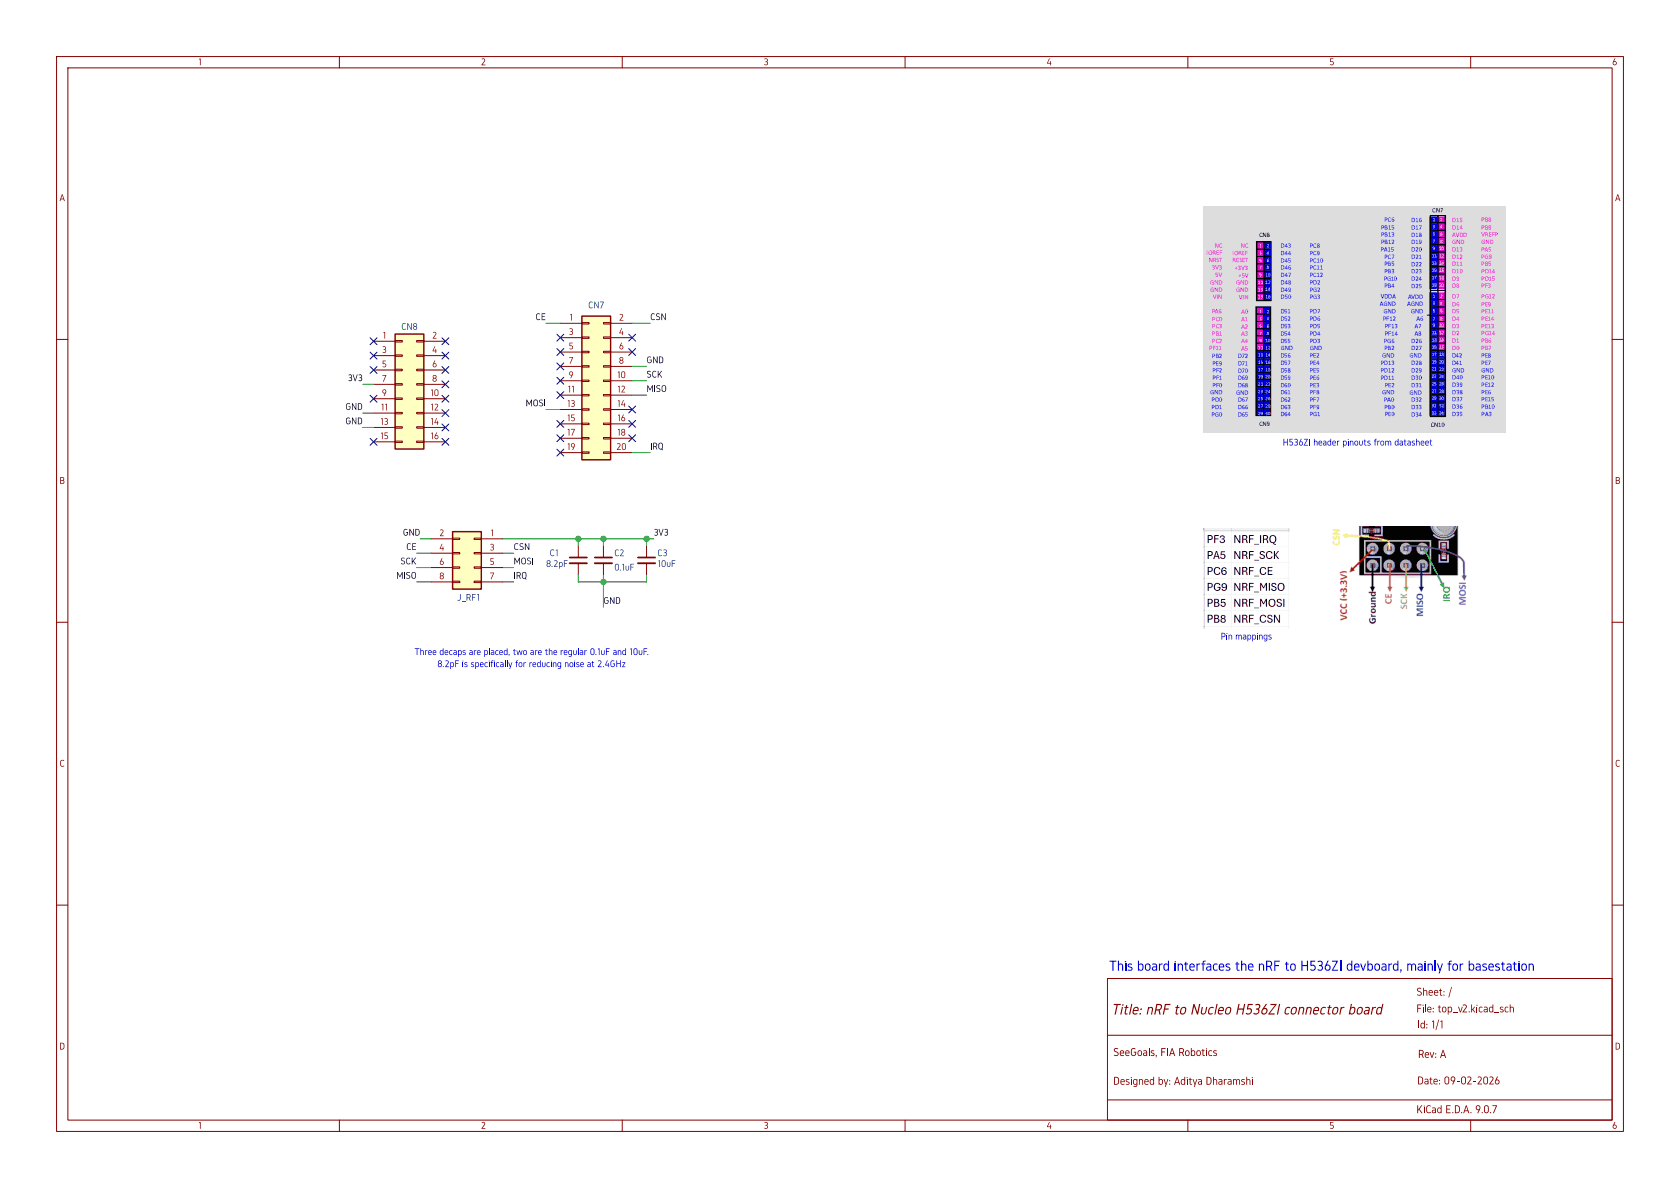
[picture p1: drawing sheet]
(kicad_sch
 (version 20250114)
 (generator "eeschema")
 (generator_version "9.0")
 (paper "A4")
 (title_block
  (title "nRF to Nucleo H536ZI connector board")
  (date "09-02-2026")
  (rev "A"))
 (lib_symbols
  (symbol "Connector_Generic:Conn_02x04_Odd_Even"
   (pin_names
    (offset 1.016) (hide yes)) (exclude_from_sim no) (in_bom yes) (on_board yes)
   (property "Reference" "J" (at 1.27 5.08 0) (effects (font (size 1.27 1.27))))
   (property "Value" "Conn_02x04_Odd_Even" (at 1.27 -7.62 0) (effects (font (size 1.27 1.27))))
   (property "Footprint" "" (at 0 0 0) (effects (font (size 1.27 1.27)) (hide yes)))
   (property "Datasheet" "~" (at 0 0 0) (effects (font (size 1.27 1.27)) (hide yes)))
   (property "Description" "Generic connector, double row, 02x04, odd/even pin numbering scheme (row 1 odd numbers, row 2 even numbers), script generated (kicad-library-utils/schlib/autogen/connector/)" (at 0 0 0) (effects (font (size 1.27 1.27)) (hide yes)))
   (symbol "Conn_02x04_Odd_Even_1_1"
    (rectangle (start -1.27 3.81) (end 3.81 -6.35) (stroke (width 0.254) (type default)) (fill (type background)))
    (rectangle (start -1.27 2.667) (end 0 2.413) (stroke (width 0.1524) (type default)) (fill (type none)))
    (rectangle (start -1.27 0.127) (end 0 -0.127) (stroke (width 0.1524) (type default)) (fill (type none)))
    (rectangle (start -1.27 -2.413) (end 0 -2.667) (stroke (width 0.1524) (type default)) (fill (type none)))
    (rectangle (start -1.27 -4.953) (end 0 -5.207) (stroke (width 0.1524) (type default)) (fill (type none)))
    (rectangle (start 3.81 2.667) (end 2.54 2.413) (stroke (width 0.1524) (type default)) (fill (type none)))
    (rectangle (start 3.81 0.127) (end 2.54 -0.127) (stroke (width 0.1524) (type default)) (fill (type none)))
    (rectangle (start 3.81 -2.413) (end 2.54 -2.667) (stroke (width 0.1524) (type default)) (fill (type none)))
    (rectangle (start 3.81 -4.953) (end 2.54 -5.207) (stroke (width 0.1524) (type default)) (fill (type none)))
    (pin passive line (at -5.08 2.54 0) (length 3.81) (name "Pin_1" (effects (font (size 1.27 1.27)))) (number "1" (effects (font (size 1.27 1.27)))))
    (pin passive line (at -5.08 0 0) (length 3.81) (name "Pin_3" (effects (font (size 1.27 1.27)))) (number "3" (effects (font (size 1.27 1.27)))))
    (pin passive line (at -5.08 -2.54 0) (length 3.81) (name "Pin_5" (effects (font (size 1.27 1.27)))) (number "5" (effects (font (size 1.27 1.27)))))
    (pin passive line (at -5.08 -5.08 0) (length 3.81) (name "Pin_7" (effects (font (size 1.27 1.27)))) (number "7" (effects (font (size 1.27 1.27)))))
    (pin passive line (at 7.62 2.54 180) (length 3.81) (name "Pin_2" (effects (font (size 1.27 1.27)))) (number "2" (effects (font (size 1.27 1.27)))))
    (pin passive line (at 7.62 0 180) (length 3.81) (name "Pin_4" (effects (font (size 1.27 1.27)))) (number "4" (effects (font (size 1.27 1.27)))))
    (pin passive line (at 7.62 -2.54 180) (length 3.81) (name "Pin_6" (effects (font (size 1.27 1.27)))) (number "6" (effects (font (size 1.27 1.27)))))
    (pin passive line (at 7.62 -5.08 180) (length 3.81) (name "Pin_8" (effects (font (size 1.27 1.27)))) (number "8" (effects (font (size 1.27 1.27))))))
   (embedded_fonts no))
  (symbol "Connector_Generic:Conn_02x08_Odd_Even"
   (pin_names
    (offset 1.016) (hide yes)) (exclude_from_sim no) (in_bom yes) (on_board yes)
   (property "Reference" "J" (at 1.27 10.16 0) (effects (font (size 1.27 1.27))))
   (property "Value" "Conn_02x08_Odd_Even" (at 1.27 -12.7 0) (effects (font (size 1.27 1.27))))
   (property "Footprint" "" (at 0 0 0) (effects (font (size 1.27 1.27)) (hide yes)))
   (property "Datasheet" "~" (at 0 0 0) (effects (font (size 1.27 1.27)) (hide yes)))
   (property "Description" "Generic connector, double row, 02x08, odd/even pin numbering scheme (row 1 odd numbers, row 2 even numbers), script generated (kicad-library-utils/schlib/autogen/connector/)" (at 0 0 0) (effects (font (size 1.27 1.27)) (hide yes)))
   (symbol "Conn_02x08_Odd_Even_1_1"
    (rectangle (start -1.27 8.89) (end 3.81 -11.43) (stroke (width 0.254) (type default)) (fill (type background)))
    (rectangle (start -1.27 7.747) (end 0 7.493) (stroke (width 0.1524) (type default)) (fill (type none)))
    (rectangle (start -1.27 5.207) (end 0 4.953) (stroke (width 0.1524) (type default)) (fill (type none)))
    (rectangle (start -1.27 2.667) (end 0 2.413) (stroke (width 0.1524) (type default)) (fill (type none)))
    (rectangle (start -1.27 0.127) (end 0 -0.127) (stroke (width 0.1524) (type default)) (fill (type none)))
    (rectangle (start -1.27 -2.413) (end 0 -2.667) (stroke (width 0.1524) (type default)) (fill (type none)))
    (rectangle (start -1.27 -4.953) (end 0 -5.207) (stroke (width 0.1524) (type default)) (fill (type none)))
    (rectangle (start -1.27 -7.493) (end 0 -7.747) (stroke (width 0.1524) (type default)) (fill (type none)))
    (rectangle (start -1.27 -10.033) (end 0 -10.287) (stroke (width 0.1524) (type default)) (fill (type none)))
    (rectangle (start 3.81 7.747) (end 2.54 7.493) (stroke (width 0.1524) (type default)) (fill (type none)))
    (rectangle (start 3.81 5.207) (end 2.54 4.953) (stroke (width 0.1524) (type default)) (fill (type none)))
    (rectangle (start 3.81 2.667) (end 2.54 2.413) (stroke (width 0.1524) (type default)) (fill (type none)))
    (rectangle (start 3.81 0.127) (end 2.54 -0.127) (stroke (width 0.1524) (type default)) (fill (type none)))
    (rectangle (start 3.81 -2.413) (end 2.54 -2.667) (stroke (width 0.1524) (type default)) (fill (type none)))
    (rectangle (start 3.81 -4.953) (end 2.54 -5.207) (stroke (width 0.1524) (type default)) (fill (type none)))
    (rectangle (start 3.81 -7.493) (end 2.54 -7.747) (stroke (width 0.1524) (type default)) (fill (type none)))
    (rectangle (start 3.81 -10.033) (end 2.54 -10.287) (stroke (width 0.1524) (type default)) (fill (type none)))
    (pin passive line (at -5.08 7.62 0) (length 3.81) (name "Pin_1" (effects (font (size 1.27 1.27)))) (number "1" (effects (font (size 1.27 1.27)))))
    (pin passive line (at -5.08 5.08 0) (length 3.81) (name "Pin_3" (effects (font (size 1.27 1.27)))) (number "3" (effects (font (size 1.27 1.27)))))
    (pin passive line (at -5.08 2.54 0) (length 3.81) (name "Pin_5" (effects (font (size 1.27 1.27)))) (number "5" (effects (font (size 1.27 1.27)))))
    (pin passive line (at -5.08 0 0) (length 3.81) (name "Pin_7" (effects (font (size 1.27 1.27)))) (number "7" (effects (font (size 1.27 1.27)))))
    (pin passive line (at -5.08 -2.54 0) (length 3.81) (name "Pin_9" (effects (font (size 1.27 1.27)))) (number "9" (effects (font (size 1.27 1.27)))))
    (pin passive line (at -5.08 -5.08 0) (length 3.81) (name "Pin_11" (effects (font (size 1.27 1.27)))) (number "11" (effects (font (size 1.27 1.27)))))
    (pin passive line (at -5.08 -7.62 0) (length 3.81) (name "Pin_13" (effects (font (size 1.27 1.27)))) (number "13" (effects (font (size 1.27 1.27)))))
    (pin passive line (at -5.08 -10.16 0) (length 3.81) (name "Pin_15" (effects (font (size 1.27 1.27)))) (number "15" (effects (font (size 1.27 1.27)))))
    (pin passive line (at 7.62 7.62 180) (length 3.81) (name "Pin_2" (effects (font (size 1.27 1.27)))) (number "2" (effects (font (size 1.27 1.27)))))
    (pin passive line (at 7.62 5.08 180) (length 3.81) (name "Pin_4" (effects (font (size 1.27 1.27)))) (number "4" (effects (font (size 1.27 1.27)))))
    (pin passive line (at 7.62 2.54 180) (length 3.81) (name "Pin_6" (effects (font (size 1.27 1.27)))) (number "6" (effects (font (size 1.27 1.27)))))
    (pin passive line (at 7.62 0 180) (length 3.81) (name "Pin_8" (effects (font (size 1.27 1.27)))) (number "8" (effects (font (size 1.27 1.27)))))
    (pin passive line (at 7.62 -2.54 180) (length 3.81) (name "Pin_10" (effects (font (size 1.27 1.27)))) (number "10" (effects (font (size 1.27 1.27)))))
    (pin passive line (at 7.62 -5.08 180) (length 3.81) (name "Pin_12" (effects (font (size 1.27 1.27)))) (number "12" (effects (font (size 1.27 1.27)))))
    (pin passive line (at 7.62 -7.62 180) (length 3.81) (name "Pin_14" (effects (font (size 1.27 1.27)))) (number "14" (effects (font (size 1.27 1.27)))))
    (pin passive line (at 7.62 -10.16 180) (length 3.81) (name "Pin_16" (effects (font (size 1.27 1.27)))) (number "16" (effects (font (size 1.27 1.27))))))
   (embedded_fonts no))
  (symbol "Connector_Generic:Conn_02x10_Odd_Even"
   (pin_names
    (offset 1.016) (hide yes)) (exclude_from_sim no) (in_bom yes) (on_board yes)
   (property "Reference" "J" (at 1.27 12.7 0) (effects (font (size 1.27 1.27))))
   (property "Value" "Conn_02x10_Odd_Even" (at 1.27 -15.24 0) (effects (font (size 1.27 1.27))))
   (property "Footprint" "" (at 0 0 0) (effects (font (size 1.27 1.27)) (hide yes)))
   (property "Datasheet" "~" (at 0 0 0) (effects (font (size 1.27 1.27)) (hide yes)))
   (property "Description" "Generic connector, double row, 02x10, odd/even pin numbering scheme (row 1 odd numbers, row 2 even numbers), script generated (kicad-library-utils/schlib/autogen/connector/)" (at 0 0 0) (effects (font (size 1.27 1.27)) (hide yes)))
   (symbol "Conn_02x10_Odd_Even_1_1"
    (rectangle (start -1.27 11.43) (end 3.81 -13.97) (stroke (width 0.254) (type default)) (fill (type background)))
    (rectangle (start -1.27 10.287) (end 0 10.033) (stroke (width 0.1524) (type default)) (fill (type none)))
    (rectangle (start -1.27 7.747) (end 0 7.493) (stroke (width 0.1524) (type default)) (fill (type none)))
    (rectangle (start -1.27 5.207) (end 0 4.953) (stroke (width 0.1524) (type default)) (fill (type none)))
    (rectangle (start -1.27 2.667) (end 0 2.413) (stroke (width 0.1524) (type default)) (fill (type none)))
    (rectangle (start -1.27 0.127) (end 0 -0.127) (stroke (width 0.1524) (type default)) (fill (type none)))
    (rectangle (start -1.27 -2.413) (end 0 -2.667) (stroke (width 0.1524) (type default)) (fill (type none)))
    (rectangle (start -1.27 -4.953) (end 0 -5.207) (stroke (width 0.1524) (type default)) (fill (type none)))
    (rectangle (start -1.27 -7.493) (end 0 -7.747) (stroke (width 0.1524) (type default)) (fill (type none)))
    (rectangle (start -1.27 -10.033) (end 0 -10.287) (stroke (width 0.1524) (type default)) (fill (type none)))
    (rectangle (start -1.27 -12.573) (end 0 -12.827) (stroke (width 0.1524) (type default)) (fill (type none)))
    (rectangle (start 3.81 10.287) (end 2.54 10.033) (stroke (width 0.1524) (type default)) (fill (type none)))
    (rectangle (start 3.81 7.747) (end 2.54 7.493) (stroke (width 0.1524) (type default)) (fill (type none)))
    (rectangle (start 3.81 5.207) (end 2.54 4.953) (stroke (width 0.1524) (type default)) (fill (type none)))
    (rectangle (start 3.81 2.667) (end 2.54 2.413) (stroke (width 0.1524) (type default)) (fill (type none)))
    (rectangle (start 3.81 0.127) (end 2.54 -0.127) (stroke (width 0.1524) (type default)) (fill (type none)))
    (rectangle (start 3.81 -2.413) (end 2.54 -2.667) (stroke (width 0.1524) (type default)) (fill (type none)))
    (rectangle (start 3.81 -4.953) (end 2.54 -5.207) (stroke (width 0.1524) (type default)) (fill (type none)))
    (rectangle (start 3.81 -7.493) (end 2.54 -7.747) (stroke (width 0.1524) (type default)) (fill (type none)))
    (rectangle (start 3.81 -10.033) (end 2.54 -10.287) (stroke (width 0.1524) (type default)) (fill (type none)))
    (rectangle (start 3.81 -12.573) (end 2.54 -12.827) (stroke (width 0.1524) (type default)) (fill (type none)))
    (pin passive line (at -5.08 10.16 0) (length 3.81) (name "Pin_1" (effects (font (size 1.27 1.27)))) (number "1" (effects (font (size 1.27 1.27)))))
    (pin passive line (at -5.08 7.62 0) (length 3.81) (name "Pin_3" (effects (font (size 1.27 1.27)))) (number "3" (effects (font (size 1.27 1.27)))))
    (pin passive line (at -5.08 5.08 0) (length 3.81) (name "Pin_5" (effects (font (size 1.27 1.27)))) (number "5" (effects (font (size 1.27 1.27)))))
    (pin passive line (at -5.08 2.54 0) (length 3.81) (name "Pin_7" (effects (font (size 1.27 1.27)))) (number "7" (effects (font (size 1.27 1.27)))))
    (pin passive line (at -5.08 0 0) (length 3.81) (name "Pin_9" (effects (font (size 1.27 1.27)))) (number "9" (effects (font (size 1.27 1.27)))))
    (pin passive line (at -5.08 -2.54 0) (length 3.81) (name "Pin_11" (effects (font (size 1.27 1.27)))) (number "11" (effects (font (size 1.27 1.27)))))
    (pin passive line (at -5.08 -5.08 0) (length 3.81) (name "Pin_13" (effects (font (size 1.27 1.27)))) (number "13" (effects (font (size 1.27 1.27)))))
    (pin passive line (at -5.08 -7.62 0) (length 3.81) (name "Pin_15" (effects (font (size 1.27 1.27)))) (number "15" (effects (font (size 1.27 1.27)))))
    (pin passive line (at -5.08 -10.16 0) (length 3.81) (name "Pin_17" (effects (font (size 1.27 1.27)))) (number "17" (effects (font (size 1.27 1.27)))))
    (pin passive line (at -5.08 -12.7 0) (length 3.81) (name "Pin_19" (effects (font (size 1.27 1.27)))) (number "19" (effects (font (size 1.27 1.27)))))
    (pin passive line (at 7.62 10.16 180) (length 3.81) (name "Pin_2" (effects (font (size 1.27 1.27)))) (number "2" (effects (font (size 1.27 1.27)))))
    (pin passive line (at 7.62 7.62 180) (length 3.81) (name "Pin_4" (effects (font (size 1.27 1.27)))) (number "4" (effects (font (size 1.27 1.27)))))
    (pin passive line (at 7.62 5.08 180) (length 3.81) (name "Pin_6" (effects (font (size 1.27 1.27)))) (number "6" (effects (font (size 1.27 1.27)))))
    (pin passive line (at 7.62 2.54 180) (length 3.81) (name "Pin_8" (effects (font (size 1.27 1.27)))) (number "8" (effects (font (size 1.27 1.27)))))
    (pin passive line (at 7.62 0 180) (length 3.81) (name "Pin_10" (effects (font (size 1.27 1.27)))) (number "10" (effects (font (size 1.27 1.27)))))
    (pin passive line (at 7.62 -2.54 180) (length 3.81) (name "Pin_12" (effects (font (size 1.27 1.27)))) (number "12" (effects (font (size 1.27 1.27)))))
    (pin passive line (at 7.62 -5.08 180) (length 3.81) (name "Pin_14" (effects (font (size 1.27 1.27)))) (number "14" (effects (font (size 1.27 1.27)))))
    (pin passive line (at 7.62 -7.62 180) (length 3.81) (name "Pin_16" (effects (font (size 1.27 1.27)))) (number "16" (effects (font (size 1.27 1.27)))))
    (pin passive line (at 7.62 -10.16 180) (length 3.81) (name "Pin_18" (effects (font (size 1.27 1.27)))) (number "18" (effects (font (size 1.27 1.27)))))
    (pin passive line (at 7.62 -12.7 180) (length 3.81) (name "Pin_20" (effects (font (size 1.27 1.27)))) (number "20" (effects (font (size 1.27 1.27))))))
   (embedded_fonts no))
  (symbol "Device:C_Small"
   (pin_numbers (hide yes))
   (pin_names
    (offset 0.254) (hide yes)) (exclude_from_sim no) (in_bom yes) (on_board yes)
   (property "Reference" "C" (at 0.254 1.778 0) (effects (font (size 1.27 1.27)) (justify left)))
   (property "Value" "C_Small" (at 0.254 -2.032 0) (effects (font (size 1.27 1.27)) (justify left)))
   (property "Footprint" "" (at 0 0 0) (effects (font (size 1.27 1.27)) (hide yes)))
   (property "Datasheet" "~" (at 0 0 0) (effects (font (size 1.27 1.27)) (hide yes)))
   (property "Description" "Unpolarized capacitor, small symbol" (at 0 0 0) (effects (font (size 1.27 1.27)) (hide yes)))
   (symbol "C_Small_0_1"
    (polyline (pts (xy -1.524 0.508) (xy 1.524 0.508)) (stroke (width 0.3048) (type default)) (fill (type none)))
    (polyline (pts (xy -1.524 -0.508) (xy 1.524 -0.508)) (stroke (width 0.3302) (type default)) (fill (type none))))
   (symbol "C_Small_1_1"
    (pin passive line (at 0 2.54 270) (length 2.032) (name "~" (effects (font (size 1.27 1.27)))) (number "1" (effects (font (size 1.27 1.27)))))
    (pin passive line (at 0 -2.54 90) (length 2.032) (name "~" (effects (font (size 1.27 1.27)))) (number "2" (effects (font (size 1.27 1.27))))))
   (embedded_fonts no)))
 (text "Three decaps are placed, two are the regular 0.1uF and 10uF.\n8.2pF is specifically for reducing noise at 2.4GHz"
  (exclude_from_sim no)
  (at 93.98 116.84 0)
  (effects (font (size 1.27 1.27))))
 (text "This board interfaces the nRF to H536ZI devboard, mainly for basestation"
  (exclude_from_sim no)
  (at 233.68 171.45 0)
  (effects (font (size 1.905 1.905))))
 (text "H536ZI header pinouts from datasheet"
  (exclude_from_sim no)
  (at 240.03 78.74 0)
  (effects (font (size 1.27 1.27))))
 (text "Pin mappings\n"
  (exclude_from_sim no)
  (at 220.345 113.03 0)
  (effects (font (size 1.27 1.27))))
 (junction
  (at 114.3 95.25)
  (diameter 0)
  (color 0 0 0 0))
 (junction
  (at 102.235 95.25)
  (diameter 0)
  (color 0 0 0 0))
 (junction
  (at 106.68 102.87)
  (diameter 0)
  (color 0 0 0 0))
 (junction
  (at 106.68 95.25)
  (diameter 0)
  (color 0 0 0 0))
 (no_connect
  (at 66.04 65.405))
 (no_connect
  (at 78.74 78.105))
 (no_connect
  (at 99.06 59.69))
 (no_connect
  (at 99.06 74.93))
 (no_connect
  (at 111.76 62.23))
 (no_connect
  (at 111.76 77.47))
 (no_connect
  (at 99.06 77.47))
 (no_connect
  (at 99.06 80.01))
 (no_connect
  (at 66.04 62.865))
 (no_connect
  (at 78.74 75.565))
 (no_connect
  (at 66.04 78.105))
 (no_connect
  (at 66.04 60.325))
 (no_connect
  (at 78.74 60.325))
 (no_connect
  (at 99.06 64.77))
 (no_connect
  (at 78.74 67.945))
 (no_connect
  (at 78.74 73.025))
 (no_connect
  (at 78.74 65.405))
 (no_connect
  (at 111.76 72.39))
 (no_connect
  (at 78.74 62.865))
 (no_connect
  (at 78.74 70.485))
 (no_connect
  (at 99.06 69.85))
 (no_connect
  (at 66.04 70.485))
 (no_connect
  (at 111.76 59.69))
 (no_connect
  (at 111.76 74.93))
 (no_connect
  (at 99.06 67.31))
 (no_connect
  (at 99.06 62.23))
 (wire
  (pts (xy 64.135 75.565) (xy 66.04 75.565))
  (stroke (width 0) (type default)))
 (wire
  (pts (xy 111.76 57.15) (xy 114.935 57.15))
  (stroke (width 0) (type default)))
 (wire
  (pts (xy 73.66 97.79) (xy 76.2 97.79))
  (stroke (width 0) (type default)))
 (wire
  (pts (xy 64.135 67.945) (xy 66.04 67.945))
  (stroke (width 0) (type default)))
 (wire
  (pts (xy 102.235 96.52) (xy 102.235 95.25))
  (stroke (width 0) (type default)))
 (wire
  (pts (xy 102.235 102.87) (xy 102.235 101.6))
  (stroke (width 0) (type default)))
 (wire
  (pts (xy 96.52 57.15) (xy 99.06 57.15))
  (stroke (width 0) (type default)))
 (wire
  (pts (xy 106.68 102.87) (xy 106.68 107.315))
  (stroke (width 0) (type default)))
 (wire
  (pts (xy 106.68 95.25) (xy 114.3 95.25))
  (stroke (width 0) (type default)))
 (wire
  (pts (xy 106.68 96.52) (xy 106.68 95.25))
  (stroke (width 0) (type default)))
 (wire
  (pts (xy 88.9 97.79) (xy 90.805 97.79))
  (stroke (width 0) (type default)))
 (wire
  (pts (xy 102.235 102.87) (xy 106.68 102.87))
  (stroke (width 0) (type default)))
 (wire
  (pts (xy 88.9 102.87) (xy 90.805 102.87))
  (stroke (width 0) (type default)))
 (wire
  (pts (xy 106.68 102.87) (xy 106.68 101.6))
  (stroke (width 0) (type default)))
 (wire
  (pts (xy 74.295 95.25) (xy 76.2 95.25))
  (stroke (width 0) (type default)))
 (wire
  (pts (xy 73.66 102.87) (xy 76.2 102.87))
  (stroke (width 0) (type default)))
 (wire
  (pts (xy 114.3 102.87) (xy 114.3 101.6))
  (stroke (width 0) (type default)))
 (wire
  (pts (xy 114.3 67.31) (xy 111.76 67.31))
  (stroke (width 0) (type default)))
 (wire
  (pts (xy 106.68 102.87) (xy 114.3 102.87))
  (stroke (width 0) (type default)))
 (wire
  (pts (xy 111.76 80.01) (xy 114.935 80.01))
  (stroke (width 0) (type default)))
 (wire
  (pts (xy 64.135 73.025) (xy 66.04 73.025))
  (stroke (width 0) (type default)))
 (wire
  (pts (xy 99.06 72.39) (xy 96.52 72.39))
  (stroke (width 0) (type default)))
 (wire
  (pts (xy 114.3 96.52) (xy 114.3 95.25))
  (stroke (width 0) (type default)))
 (wire
  (pts (xy 114.3 95.25) (xy 115.57 95.25))
  (stroke (width 0) (type default)))
 (wire
  (pts (xy 73.66 100.33) (xy 76.2 100.33))
  (stroke (width 0) (type default)))
 (wire
  (pts (xy 114.3 64.77) (xy 111.76 64.77))
  (stroke (width 0) (type default)))
 (wire
  (pts (xy 102.235 95.25) (xy 106.68 95.25))
  (stroke (width 0) (type default)))
 (wire
  (pts (xy 88.9 100.33) (xy 90.805 100.33))
  (stroke (width 0) (type default)))
 (wire
  (pts (xy 114.3 69.85) (xy 111.76 69.85))
  (stroke (width 0) (type default)))
 (wire
  (pts (xy 88.9 95.25) (xy 102.235 95.25))
  (stroke (width 0) (type default)))
 (image
  (at 247.015 102.235)
  (scale 0.383084)
  (data))
 (image
  (at 239.4896 56.4888)
  (scale 0.606669)
  (data))
 (image
  (at 220.345 102.235)
  (scale 0.587577)
  (data))
 (label "GND"
  (at 106.68 107.315 0)
  (effects (font (size 1.27 1.27)) (justify left bottom)))
 (label "GND"
  (at 64.135 73.025 180)
  (effects (font (size 1.27 1.27)) (justify right bottom)))
 (label "GND"
  (at 64.135 75.565 180)
  (effects (font (size 1.27 1.27)) (justify right bottom)))
 (label "MOSI"
  (at 96.52 72.39 180)
  (effects (font (size 1.27 1.27)) (justify right bottom)))
 (label "3V3"
  (at 115.57 95.25 0)
  (effects (font (size 1.27 1.27)) (justify left bottom)))
 (label "MOSI"
  (at 90.805 100.33 0)
  (effects (font (size 1.27 1.27)) (justify left bottom)))
 (label "IRQ"
  (at 90.805 102.87 0)
  (effects (font (size 1.27 1.27)) (justify left bottom)))
 (label "CSN"
  (at 90.805 97.79 0)
  (effects (font (size 1.27 1.27)) (justify left bottom)))
 (label "3V3"
  (at 64.135 67.945 180)
  (effects (font (size 1.27 1.27)) (justify right bottom)))
 (label "MISO"
  (at 114.3 69.85 0)
  (effects (font (size 1.27 1.27)) (justify left bottom)))
 (label "CSN"
  (at 114.935 57.15 0)
  (effects (font (size 1.27 1.27)) (justify left bottom)))
 (label "GND"
  (at 114.3 64.77 0)
  (effects (font (size 1.27 1.27)) (justify left bottom)))
 (label "CE"
  (at 96.52 57.15 180)
  (effects (font (size 1.27 1.27)) (justify right bottom)))
 (label "SCK"
  (at 114.3 67.31 0)
  (effects (font (size 1.27 1.27)) (justify left bottom)))
 (label "MISO"
  (at 73.66 102.87 180)
  (effects (font (size 1.27 1.27)) (justify right bottom)))
 (label "GND"
  (at 74.295 95.25 180)
  (effects (font (size 1.27 1.27)) (justify right bottom)))
 (label "CE"
  (at 73.66 97.79 180)
  (effects (font (size 1.27 1.27)) (justify right bottom)))
 (label "SCK"
  (at 73.66 100.33 180)
  (effects (font (size 1.27 1.27)) (justify right bottom)))
 (label "IRQ"
  (at 114.935 80.01 0)
  (effects (font (size 1.27 1.27)) (justify left bottom)))
 (symbol
  (lib_id "Connector_Generic:Conn_02x10_Odd_Even")
  (at 104.14 67.31 0)
  (unit 1)
  (exclude_from_sim no)
  (in_bom yes)
  (on_board yes)
  (dnp no)
  (property "Reference" "CN7" (at 105.41 53.975 0) (effects (font (size 1.27 1.27))))
  (property "Value" "Conn_02x10_Counter_Clockwise" (at 105.41 53.34 0) (effects (font (size 1.27 1.27)) (hide yes)))
  (property "Footprint" "Connector_PinHeader_2.54mm:PinHeader_2x10_P2.54mm_Vertical" (at 104.14 67.31 0) (effects (font (size 1.27 1.27)) (hide yes)))
  (property "Datasheet" "~" (at 104.14 67.31 0) (effects (font (size 1.27 1.27)) (hide yes)))
  (property "Description" "Generic connector, double row, 02x10, odd/even pin numbering scheme (row 1 odd numbers, row 2 even numbers), script generated (kicad-library-utils/schlib/autogen/connector/)" (at 104.14 67.31 0) (effects (font (size 1.27 1.27)) (hide yes)))
  (pin "14")
  (pin "4")
  (pin "7")
  (pin "3")
  (pin "5")
  (pin "1")
  (pin "2")
  (pin "6")
  (pin "20")
  (pin "19")
  (pin "17")
  (pin "16")
  (pin "8")
  (pin "15")
  (pin "12")
  (pin "10")
  (pin "11")
  (pin "18")
  (pin "9")
  (pin "13"))
 (symbol
  (lib_id "Device:C_Small")
  (at 114.3 99.06 0)
  (unit 1)
  (exclude_from_sim no)
  (in_bom yes)
  (on_board yes)
  (dnp no)
  (property "Reference" "C3" (at 116.205 97.79 0) (effects (font (size 1.27 1.27)) (justify left)))
  (property "Value" "10uF" (at 116.205 99.695 0) (effects (font (size 1.27 1.27)) (justify left)))
  (property "Footprint" "Capacitor_SMD:C_1206_3216Metric" (at 114.3 99.06 0) (effects (font (size 1.27 1.27)) (hide yes)))
  (property "Datasheet" "~" (at 114.3 99.06 0) (effects (font (size 1.27 1.27)) (hide yes)))
  (property "Description" "" (at 114.3 99.06 0) (effects (font (size 1.27 1.27)) (hide yes)))
  (property "JLCPCB Part" "C696375" (at 114.3 99.06 0) (effects (font (size 1.27 1.27)) (hide yes)))
  (pin "1")
  (pin "2"))
 (symbol
  (lib_id "Connector_Generic:Conn_02x08_Odd_Even")
  (at 71.12 67.945 0)
  (unit 1)
  (exclude_from_sim no)
  (in_bom yes)
  (on_board yes)
  (dnp no)
  (property "Reference" "CN8" (at 72.39 57.785 0) (effects (font (size 1.27 1.27))))
  (property "Value" "Conn_02x08_Odd_Even" (at 72.39 57.15 0) (effects (font (size 1.27 1.27)) (hide yes)))
  (property "Footprint" "Connector_PinHeader_2.54mm:PinHeader_2x08_P2.54mm_Vertical" (at 71.12 67.945 0) (effects (font (size 1.27 1.27)) (hide yes)))
  (property "Datasheet" "~" (at 71.12 67.945 0) (effects (font (size 1.27 1.27)) (hide yes)))
  (property "Description" "Generic connector, double row, 02x08, odd/even pin numbering scheme (row 1 odd numbers, row 2 even numbers), script generated (kicad-library-utils/schlib/autogen/connector/)" (at 71.12 67.945 0) (effects (font (size 1.27 1.27)) (hide yes)))
  (pin "13")
  (pin "8")
  (pin "3")
  (pin "9")
  (pin "7")
  (pin "2")
  (pin "11")
  (pin "4")
  (pin "1")
  (pin "6")
  (pin "12")
  (pin "15")
  (pin "10")
  (pin "14")
  (pin "16")
  (pin "5"))
 (symbol
  (lib_id "Device:C_Small")
  (at 106.68 99.06 0)
  (unit 1)
  (exclude_from_sim no)
  (in_bom yes)
  (on_board yes)
  (dnp no)
  (property "Reference" "C2" (at 108.585 97.79 0) (effects (font (size 1.27 1.27)) (justify left)))
  (property "Value" "0.1uF" (at 108.585 100.33 0) (effects (font (size 1.27 1.27)) (justify left)))
  (property "Footprint" "Capacitor_SMD:C_1206_3216Metric" (at 106.68 99.06 0) (effects (font (size 1.27 1.27)) (hide yes)))
  (property "Datasheet" "~" (at 106.68 99.06 0) (effects (font (size 1.27 1.27)) (hide yes)))
  (property "Description" "" (at 106.68 99.06 0) (effects (font (size 1.27 1.27)) (hide yes)))
  (property "JLCPCB Part" "C2981728" (at 106.68 99.06 0) (effects (font (size 1.27 1.27)) (hide yes)))
  (pin "1")
  (pin "2"))
 (symbol
  (lib_id "Connector_Generic:Conn_02x04_Odd_Even")
  (at 83.82 97.79 0)
  (mirror y)
  (unit 1)
  (exclude_from_sim no)
  (in_bom yes)
  (on_board yes)
  (dnp no)
  (property "Reference" "J_RF1" (at 82.804 105.664 0) (effects (font (size 1.27 1.27))))
  (property "Value" "Conn_02x04_Counter_Clockwise" (at 82.55 91.44 0) (effects (font (size 1.27 1.27)) (hide yes)))
  (property "Footprint" "Connector_PinSocket_2.54mm:PinSocket_2x04_P2.54mm_Vertical" (at 83.82 97.79 0) (effects (font (size 1.27 1.27)) (hide yes)))
  (property "Datasheet" "~" (at 83.82 97.79 0) (effects (font (size 1.27 1.27)) (hide yes)))
  (property "Description" "" (at 83.82 97.79 0) (effects (font (size 1.27 1.27)) (hide yes)))
  (property "JLCPCB Part" "C2977588" (at 83.82 97.79 0) (effects (font (size 1.27 1.27)) (hide yes)))
  (pin "2")
  (pin "3")
  (pin "6")
  (pin "4")
  (pin "5")
  (pin "1")
  (pin "7")
  (pin "8"))
 (symbol
  (lib_id "Device:C_Small")
  (at 102.235 99.06 0)
  (unit 1)
  (exclude_from_sim no)
  (in_bom yes)
  (on_board yes)
  (dnp no)
  (property "Reference" "C1" (at 97.155 97.79 0) (effects (font (size 1.27 1.27)) (justify left)))
  (property "Value" "8.2pF" (at 96.52 99.695 0) (effects (font (size 1.27 1.27)) (justify left)))
  (property "Footprint" "Capacitor_SMD:C_0603_1608Metric" (at 102.235 99.06 0) (effects (font (size 1.27 1.27)) (hide yes)))
  (property "Datasheet" "~" (at 102.235 99.06 0) (effects (font (size 1.27 1.27)) (hide yes)))
  (property "Description" "" (at 102.235 99.06 0) (effects (font (size 1.27 1.27)) (hide yes)))
  (property "JLCPCB Part" "C71660" (at 102.235 99.06 0) (effects (font (size 1.27 1.27)) (hide yes)))
  (pin "1")
  (pin "2"))
 (sheet_instances
  (path ""
   (page "1")))
 (embedded_fonts no)
 (embedded_files
  (file (name "SeeGoals.kicad_wks") (type worksheet)
   (data |KLUv/WBWCEUVAKZhaSDwGD3QEeyM1Nkm1gfAFENB192U/Uu5smaFjYXFwbleVGAAXQBiAJ3fHl7X
    Y9LV3cOctHvfXWn3EChzOV9nEL8kT/9g0GBnlB/qX0ZhnUGDjfPxKoc9hXsBAAgISqaOQxm3y3Pl
    D3vA0vV898uxxiCDNuesVNLXO4ccnwqAgCAcoTzf9fKoENH+NmmcG61b1B6zWMxqi9MsGh5uk8lE
    WIRX4H4bnHMVx11j71Wf3EOTyNKfCxW1L7uuk7MWAF3vz3xLP9yla17fU7h33cpq6UurSnFPZ/r9
    4hJ++Z/GHGu+vQ7KD5SjLCrcJOLIDi+Dt+c30KfUblic9K1mo9wmmogG7Fnz5e8YhzK0alGbn2ED
    RGvwRT5wd09nzWKdNcLhMCeMuf67XpZc3zUmkbaXYVqsP7OKJZLBcBxPY8GISFgEm8lIqUzYAYFh
    5G2w+/441P/Tps3vY7NWardYp+6EXu6725hfRBx/CMG7Hxhfr9K3RNqMLRHrJyxGE1rUvkqaQyHp
    8htq/FX1/C1eoer+wxqUQ9ygWcQgmsVFw3GQjJQxMbMsizNqoPE4ZRwaqlGQNhnGUISIGbtuzyGn
    lKLOBfFKGKkDMleBRYmd+5lzd8a/EMWXlwELeZPPxs5h2q26xzeF3cWJrdCkNHThwclSRVgc7Dxs
    MDMBL5YFRtvnhSGIHvsw9DvTX0LDM7kiJLLMgQAug8cycePhfwgg9p0jKCmmgSwuO10DIfREMvJw
    LLj/XY/Uc30G6agTD3QoENPIaa/cRm4toMWW/gBBiO5x6hcVBV46gAt257j3s/hpM5Qllp35xv/E
    NrWcdAgCmKGamAagRtgP3ENBfATG+0F8zQAN0JLmhSfpliXkbEcKm+yAvU9vmyZDF97SNzwfcQcZ
    bgE1BqEK|)
   (checksum "714487A7A475B68BB3B3E7DC8D393DDF"))))
